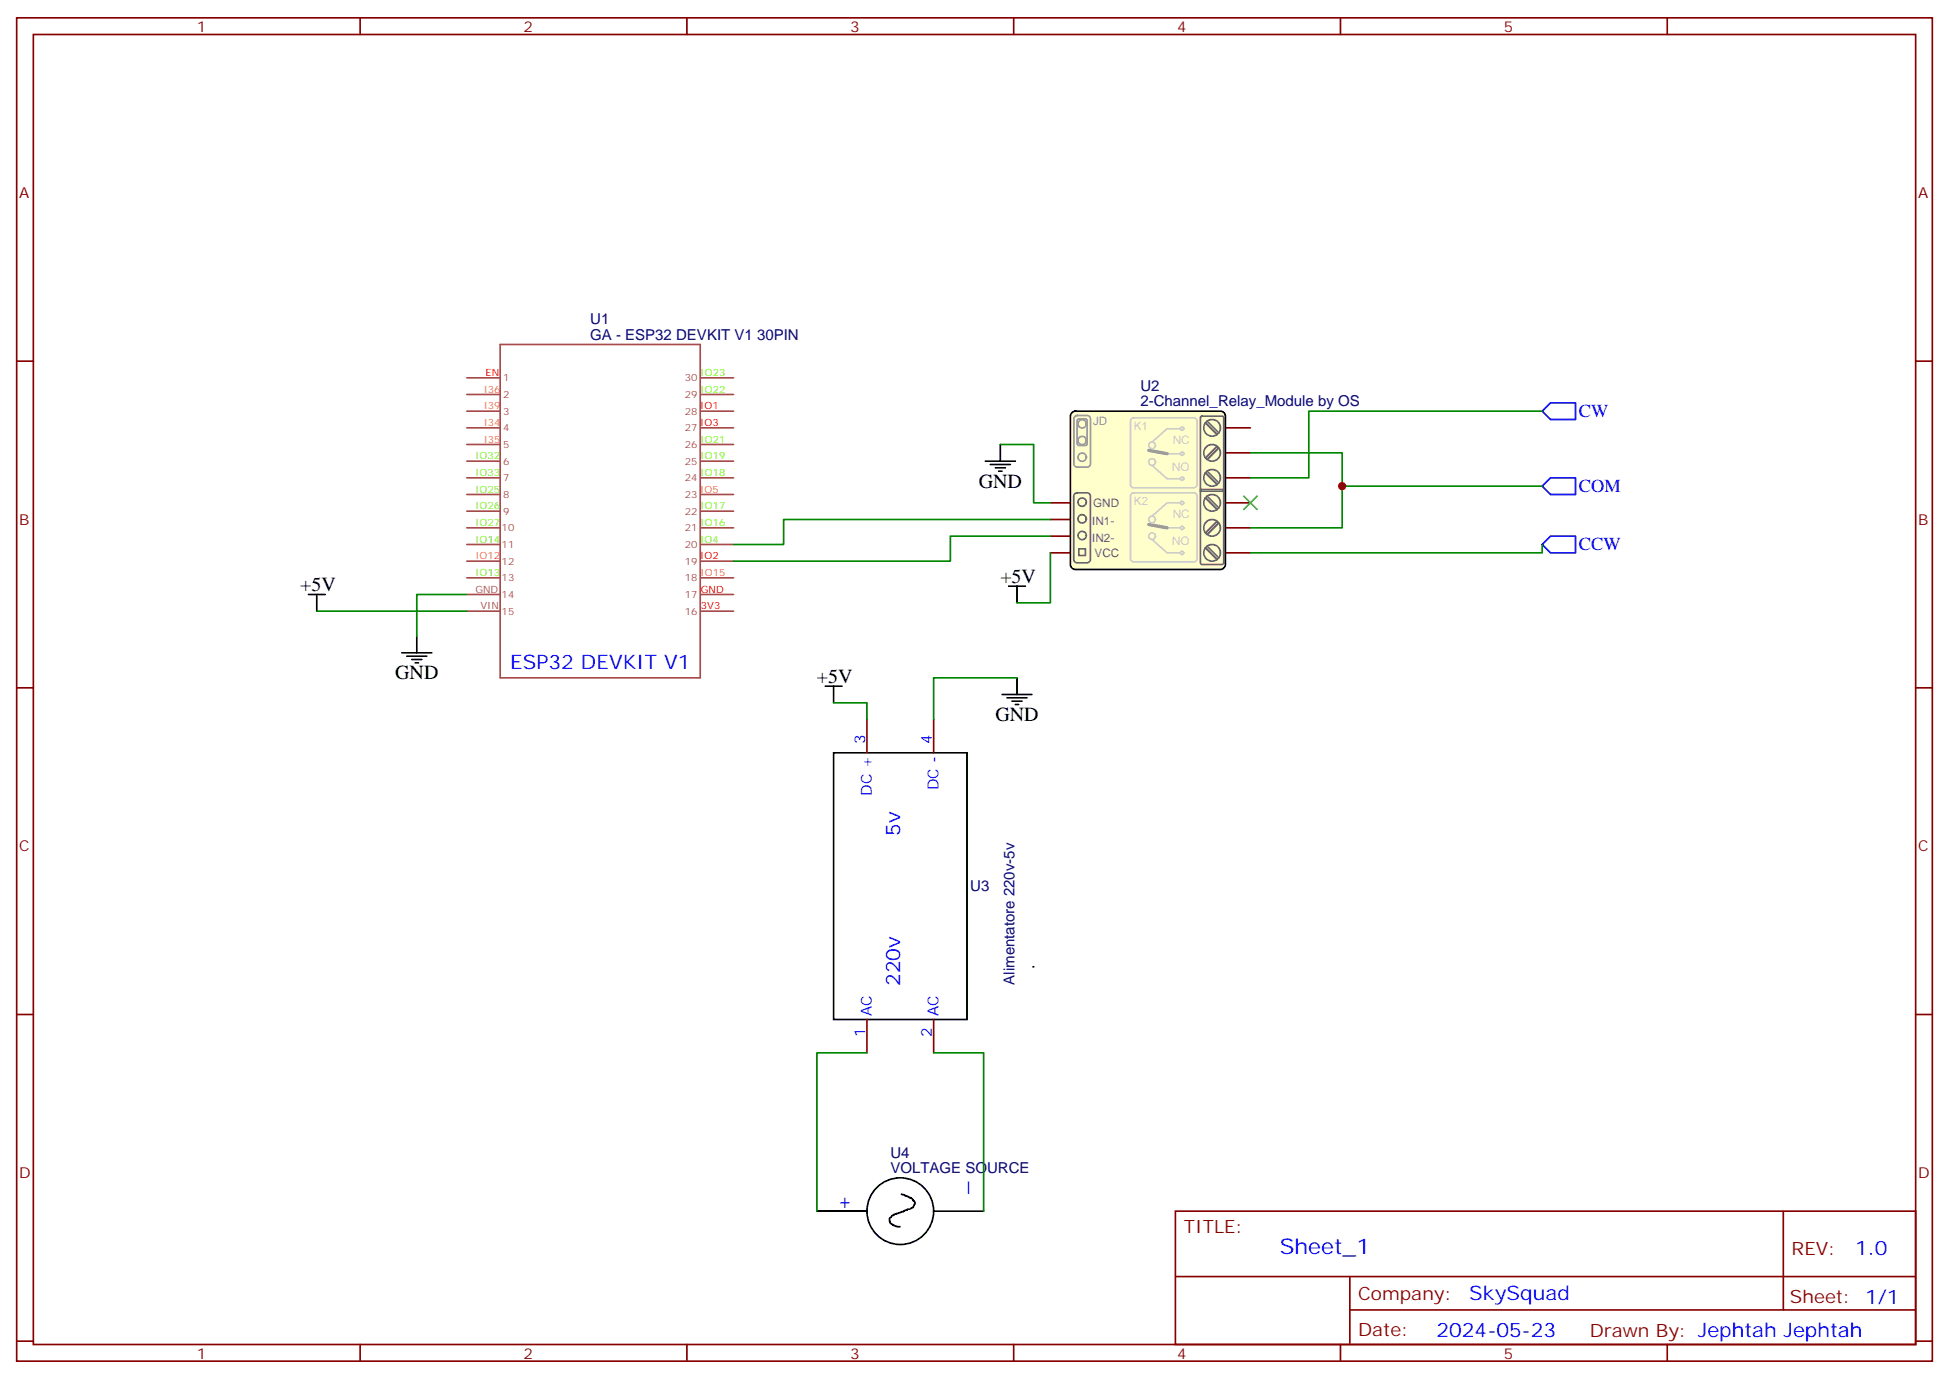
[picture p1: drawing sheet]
<svg xmlns="http://www.w3.org/2000/svg" width="412mm" height="292mm" viewBox="0 0 412 292" stroke-linecap="round" stroke-linejoin="round" font-family="sans-serif">
<g fill="none" stroke="#870000" stroke-width=".35">
<path d="M3.5 3.8h405.4v284.3h-405.4zM7.1 7.3h398.2v277.3h-398.2zM76.2 3.8v3.5M145.3 3.8v3.5M214.5 3.8v3.5M283.6 3.8v3.5M352.8 3.8v3.5M3.5 76.4h3.6M405.3 76.4h3.6M259.3 90.6h5.3M259.3 95.8h5.3M222.2 117h5.3"/>
<path d="M222.2 113.5h5.3M222.2 110h5.3M222.2 106.4h5.3M259.3 117h5.3M259.3 106.4h5.3M259.3 101.1h5.3M259.3 111.7h5.3M3.5 145.6h3.6M405.3 145.6h3.6M3.5 214.7h3.6M405.3 214.7h3.6M248.7 256.4h156.6v28.2h-156.6z"/>
<path d="M377.3 256.4v20.9M248.7 270.2h156.5M285.6 277.3h119.6M285.6 270.2v14.1M3.5 283.9h3.6M76.2 284.6v3.5M145.3 284.6v3.5M214.5 284.6v3.5M283.6 284.6v3.5M352.8 284.6v3.5M405.3 283.9h3.6"/>
</g>
<g fill="none" stroke="#a64a4a" stroke-width=".35">
<path d="M98.8 80h6.9M105.8 72.9h42.4v70.6h-42.4zM148.3 80h6.9M98.8 97.6h6.9M98.8 94.1h6.9M98.8 90.6h6.9M98.8 87h6.9M98.8 83.5h6.9M148.3 97.6h6.9M148.3 94.1h6.9M148.3 90.6h6.9M148.3 87h6.9"/>
<path d="M148.3 83.5h6.9M98.8 118.8h6.9M98.8 115.3h6.9M98.8 111.7h6.9M98.8 108.2h6.9M98.8 104.7h6.9M98.8 101.1h6.9M148.3 118.8h6.9M148.3 115.3h6.9M148.3 111.7h6.9M148.3 108.2h6.9M148.3 104.7h6.9"/>
<path d="M148.3 101.1h6.9M98.8 129.4h6.9M98.8 125.8h6.9M98.8 122.3h6.9M148.3 129.4h6.9M148.3 125.8h6.9M148.3 122.3h6.9"/>
</g>
<path d="M226.7 87.5l.8-.5h30.7a1.06 1.06 0 0 1 1.1 1.1v31.4a1.13 1.13 0 0 1-1.1 1h-30.7a1.13 1.13 0 0 1-1-1v-31.4z" fill="#ffc" stroke="#000" stroke-width=".35"/>
<path d="M254.1 88.3l.3-.2h4.2l.3 .3v30.7l-.3 .4h-4.2l-.4-.4z" fill="#ffc" stroke="#666" stroke-width=".35"/>
<g fill="none" stroke="#666" stroke-width=".35">
<path d="M255.1 89.5l2.4 2.5M255.4 89.1l2.5 2.5M255.4 99.7l2.5 2.5M257.5 94.4l-2.4 2.5M257.9 94.8l-2.5 2.5M227.4 104.5l.5-.2h2.1a.71 .71 0 0 1 .7 .7v13.4a.76 .76 0 0 1-.7 .7h-2.1a.76 .76 0 0 1-.7-.7v-13.4zM228.3 116.2h1.4v1.4h-1.4zM254 103.6h4.9M254 104h4.9M255.1 116l2.4 2.4M255.1 105.4l2.4 2.4M255.1 100.1l2.4 2.5"/>
<path d="M255.4 115.6l2.5 2.5M255.4 105l2.5 2.5M257.5 110.3l-2.4 2.5M257.9 110.7l-2.5 2.4"/>
<circle cx="256.5" cy="90.6" r="1.76"/>
<circle cx="256.5" cy="95.8" r="1.76"/>
<circle cx="229" cy="113.3" r=".88"/>
<circle cx="229" cy="106.3" r=".88"/>
<circle cx="229" cy="109.8" r=".88"/>
<circle cx="256.5" cy="117" r="1.76"/>
<circle cx="256.5" cy="101.1" r="1.76"/>
<circle cx="256.5" cy="106.4" r="1.76"/>
<circle cx="256.5" cy="111.7" r="1.76"/>
</g>
<g fill="none" stroke="#999" stroke-width=".35">
<path d="M227.4 88.2l.5-.3h2.1a.71 .71 0 0 1 .7 .8v9.5a.76 .76 0 0 1-.7 .7h-2.1a.76 .76 0 0 1-.7-.7v-9.5zM228 88.8l.3-.1h1.4l.3 .1v5.1l-.2 .3-1.5 .1-.3-.2z"/>
<circle cx="229" cy="89.7" r=".88"/>
<circle cx="229" cy="96.8" r=".88"/>
<circle cx="229" cy="93.2" r=".88"/>
</g>
<g fill="none" stroke="#ccc" stroke-width=".35">
<path d="M239.4 88.6l.5-.2h12.7a.71 .71 0 0 1 .7 .7v13.5a.76 .76 0 0 1-.7 .7h-12.7a.76 .76 0 0 1-.7-.7v-13.5zM243.8 98.5l3.1 2.8h2.9M246.9 96h2.9M249.8 90.7h-2.9l-3.1 2.9M239.4 104.5l.5-.2h12.7a.71 .71 0 0 1 .7 .7v13.2a.76 .76 0 0 1-.7 .7h-12.7a.76 .76 0 0 1-.7-.7v-13.2zM243.8 114.2l3.1 2.8h2.9M246.9 111.7h2.9M249.8 106.4h-2.9l-3.1 2.9"/>
<circle cx="243.8" cy="97.8" r=".71"/>
<circle cx="243.8" cy="94.3" r=".71"/>
<circle cx="250.1" cy="90.7" r=".35"/>
<circle cx="250.1" cy="96" r=".35"/>
<circle cx="243.8" cy="113.5" r=".71"/>
<circle cx="243.8" cy="110" r=".71"/>
<circle cx="250.1" cy="106.4" r=".35"/>
<circle cx="250.1" cy="111.7" r=".35"/>
<circle cx="250.1" cy="117" r=".35"/>
<circle cx="250.1" cy="101.3" r=".35"/>
</g>
<path d="M243.1 95.3l3.8 .7M243.1 111l3.8 .7" fill="none" stroke="#999" stroke-width=".71"/>
<g fill="none" stroke="#000" stroke-width=".35">
<path d="M208.5 97.6h6.3M209.5 98.3h4.3M210.6 99h2.1M211.3 99.7h.7M211.7 94.1v3.5M65.3 125.8h3.5M67 125.8v3.6M85 138.2h6.4M86.1 138.9h4.2M87.1 139.6h2.2M88.2 134.7v3.5M213.4 124.1h3.6"/>
<path d="M215.2 124.1v3.5M87.8 140.3h.7M174.6 145.2h3.6M176.4 159.3h28.2v56.5h-28.2zM176.4 145.2v3.6M212 147h6.4M213.1 147.7h4.2M214.1 148.4h2.2M214.8 149.1h.7M215.2 143.5v3.5M183.4 256.4h-10.5h10.5M190.7 252.8l2.2 .8 .7 .9-.2 .6a.63 .63 0 0 1-.6 .6l-1.4 .5-.3 .3-1.8 .5-1.1 .9 .1 .9 .7 .6 .8 .2h.6"/>
<path d="M197.6 256.4h10.5"/>
<circle cx="190.5" cy="256.4" r="7.1"/>
</g>
<path d="M183.4 152.3v7M197.6 152.3v7M183.4 215.8v7M197.6 215.8v7" fill="none" stroke="#870000" stroke-width=".35"/>
<g fill="none" stroke="#008700" stroke-width=".35">
<path d="M211.7 94.1h7v12.3h3.5M264.6 95.8h19.4v15.9h-19.4M326.3 87h-49.4v14.1h-12.3M222.2 117v10.6h-7M222.2 110h-56.4v5.3h-10.6M222.2 113.5h-21.1v5.3h-45.9M284 102.9h42.3M326.3 115.3v1.7h-61.7M67 129.4h31.8M98.8 125.8h-10.6v8.9M176.4 148.8h7v3.5M215.2 143.5h-17.6v8.8"/>
<path d="M183.4 222.8h-10.5v33.6M197.6 222.8h10.5v33.6"/>
</g>
<circle cx="218.5" cy="204.6" r=".18" fill="#000"/>
<path d="M326.3 87l1.8-1.7h5.3v3.5h-5.3zM326.3 102.9l1.8-1.8h5.3v3.6h-5.3zM326.3 115.3l1.8-1.8h5.3v3.5h-5.3z" fill="none" stroke="#00f" stroke-width=".35"/>
<path d="M263.2 105l2.8 2.8M266 105l-2.8 2.8" fill="none" stroke="#3c3" stroke-width=".35"/>
<circle cx="284" cy="102.9" r=".88" fill="#c00"/>
<text font-size="4.6" fill="#00f" x="270.8" y="265.4">Sheet_1</text>
<g font-size="4.2">
<text x="207.1" y="103.3">GND</text>
<text x="63.5" y="125.1">+5V</text>
<text x="211.7" y="123.4">+5V</text>
<text x="83.6" y="143.8">GND</text>
<text x="172.9" y="144.5">+5V</text>
<text x="210.6" y="152.6">GND</text>
</g>
<g font-size="4.2" fill="#00f">
<text x="107.9" y="141.7">ESP32 DEVKIT V1</text>
<text x="190.5" y="177" transform="rotate(-90 190.5 177)">5v</text>
<text x="190.5" y="208.7" transform="rotate(-90 190.5 208.7)">220v</text>
<text x="179.9" y="256.4" transform="rotate(-90 179.9 256.4)">+</text>
<text x="204.6" y="252.8" transform="rotate(-90 204.6 252.8)">_</text>
<text x="392.5" y="265.6">1.0</text>
<text x="310.9" y="275.2">SkySquad</text>
<text x="304" y="283">2024-05-23</text>
</g>
<g font-size="3.9" fill="#00f">
<text x="334.1" y="88.2">CW</text>
<text x="334.1" y="104.1">COM</text>
<text x="334.1" y="116.4">CCW</text>
</g>
<g font-size="3.9" fill="#800">
<text x="250.5" y="260.9">TITLE:</text>
<text x="379.1" y="265.6">REV:</text>
<text x="287.4" y="275.1">Company:</text>
<text x="378.7" y="275.8">Sheet: 1/1</text>
<text x="287.4" y="282.8">Date:</text>
<text x="336.4" y="282.9">Drawn By: Jephtah Jephtah</text>
</g>
<g font-size="3.2" fill="#800">
<text x="41.6" y="6.8">1</text>
<text x="110.8" y="6.8">2</text>
<text x="179.9" y="6.8">3</text>
<text x="249.1" y="6.8">4</text>
<text x="318.2" y="6.8">5</text>
<text x="4.1" y="41.9">A</text>
<text x="405.9" y="41.9">A</text>
<text x="4.1" y="111">B</text>
<text x="405.9" y="111">B</text>
<text x="4.1" y="180.2">C</text>
<text x="405.9" y="180.2">C</text>
<text x="4.1" y="249.3">D</text>
<text x="405.9" y="249.3">D</text>
<text x="41.6" y="287.6">1</text>
<text x="110.8" y="287.6">2</text>
<text x="179.9" y="287.6">3</text>
<text x="249.1" y="287.6">4</text>
<text x="318.2" y="287.6">5</text>
</g>
<g font-size="3.2" fill="#000080">
<text x="124.9" y="71.9">GA - ESP32 DEVKIT V1 30PIN</text>
<text x="124.9" y="68.6">U1</text>
<text x="241.3" y="82.8">U2</text>
<text x="241.3" y="86">2-Channel_Relay_Module by OS</text>
<text x="205.3" y="188.7">U3</text>
<text x="214.6" y="208.4" transform="rotate(-90 214.6 208.4)">Alimentatore 220v-5v</text>
<text x="188.4" y="245.1">U4</text>
<text x="188.4" y="248.2">VOLTAGE SOURCE</text>
</g>
<g font-size="3.2" fill="#00f">
<text x="183.1" y="157.6" transform="rotate(-90 183.1 157.6)">3</text>
<text x="197.2" y="157.6" transform="rotate(-90 197.2 157.6)">4</text>
<text x="198.6" y="167.3" transform="rotate(-90 198.6 167.3)">DC -</text>
<text x="184.5" y="168.4" transform="rotate(-90 184.5 168.4)">DC +</text>
<text x="184.5" y="215.1" transform="rotate(-90 184.5 215.1)">AC</text>
<text x="198.6" y="215.1" transform="rotate(-90 198.6 215.1)">AC</text>
<text x="183.1" y="219.6" transform="rotate(-90 183.1 219.6)">1</text>
<text x="197.2" y="219.6" transform="rotate(-90 197.2 219.6)">2</text>
</g>
<text font-size="2.5" fill="#999" x="231.3" y="90">JD</text>
<g font-size="2.5" fill="#ccc">
<text x="239.9" y="91">K1</text>
<text x="248.1" y="94">NC</text>
<text x="248" y="99.7">NO</text>
<text x="239.9" y="106.9">K2</text>
<text x="248.1" y="109.7">NC</text>
<text x="248" y="115.4">NO</text>
</g>
<g font-size="2.5" fill="#666">
<text x="231.3" y="107.2">GND</text>
<text x="231.1" y="111.1">IN1-</text>
<text x="231.1" y="114.6">IN2-</text>
<text x="231.6" y="117.8">VCC</text>
</g>
<g font-size="2.1" fill="#f90">
<text x="102.4" y="83.1">I36</text>
<text x="102.4" y="86.7">I39</text>
<text x="102.4" y="93.7">I35</text>
<text x="102.4" y="90.2">I34</text>
<text x="148.2" y="104.3">IO5</text>
<text x="100.6" y="118.4">IO12</text>
<text x="148.3" y="121.9">IO15</text>
</g>
<g font-size="2.1" fill="#f00">
<text x="102.7" y="79.6">EN</text>
<text x="148.2" y="86.7">IO1</text>
<text x="148.2" y="90.2">IO3</text>
<text x="148.2" y="118.4">IO2</text>
<text x="148.3" y="125.5">GND</text>
<text x="148.3" y="129">3V3</text>
</g>
<g font-size="2.1" fill="#a54b4b">
<text x="106.4" y="80.7">1</text>
<text x="144.9" y="80.7">30</text>
<text x="106.4" y="87.7">3</text>
<text x="106.4" y="84.2">2</text>
<text x="144.9" y="87.7">28</text>
<text x="144.9" y="84.2">29</text>
<text x="106.4" y="94.8">5</text>
<text x="106.4" y="91.3">4</text>
<text x="144.9" y="94.8">26</text>
<text x="144.9" y="91.3">27</text>
<text x="106.4" y="101.9">7</text>
<text x="106.4" y="98.3">6</text>
<text x="144.9" y="101.9">24</text>
<text x="144.9" y="98.3">25</text>
<text x="106.4" y="105.4">8</text>
<text x="144.9" y="105.4">23</text>
<text x="106.1" y="112.4">10</text>
<text x="106.4" y="108.9">9</text>
<text x="144.9" y="112.4">21</text>
<text x="144.9" y="108.9">22</text>
<text x="106.1" y="119.5">12</text>
<text x="106.1" y="116">11</text>
<text x="144.9" y="119.5">19</text>
<text x="144.9" y="116">20</text>
<text x="100.6" y="125.5">GND</text>
<text x="106.1" y="123">13</text>
<text x="144.9" y="123">18</text>
<text x="101.7" y="129">VIN</text>
<text x="106.1" y="130.1">15</text>
<text x="106.1" y="126.6">14</text>
<text x="144.9" y="130.1">16</text>
<text x="144.9" y="126.6">17</text>
</g>
<g font-size="2.1" fill="#6f0">
<text x="148.3" y="83.1">IO22</text>
<text x="148.3" y="79.6">IO23</text>
<text x="148.3" y="93.7">IO21</text>
<text x="100.6" y="100.8">IO33</text>
<text x="100.6" y="97.2">IO32</text>
<text x="148.3" y="100.8">IO18</text>
<text x="148.3" y="97.2">IO19</text>
<text x="100.6" y="107.8">IO26</text>
<text x="100.6" y="104.3">IO25</text>
<text x="148.3" y="107.8">IO17</text>
<text x="100.6" y="111.4">IO27</text>
<text x="148.3" y="111.4">IO16</text>
<text x="100.6" y="114.9">IO14</text>
<text x="148.2" y="114.9">IO4</text>
<text x="100.6" y="121.9">IO13</text>
</g>
</svg>
